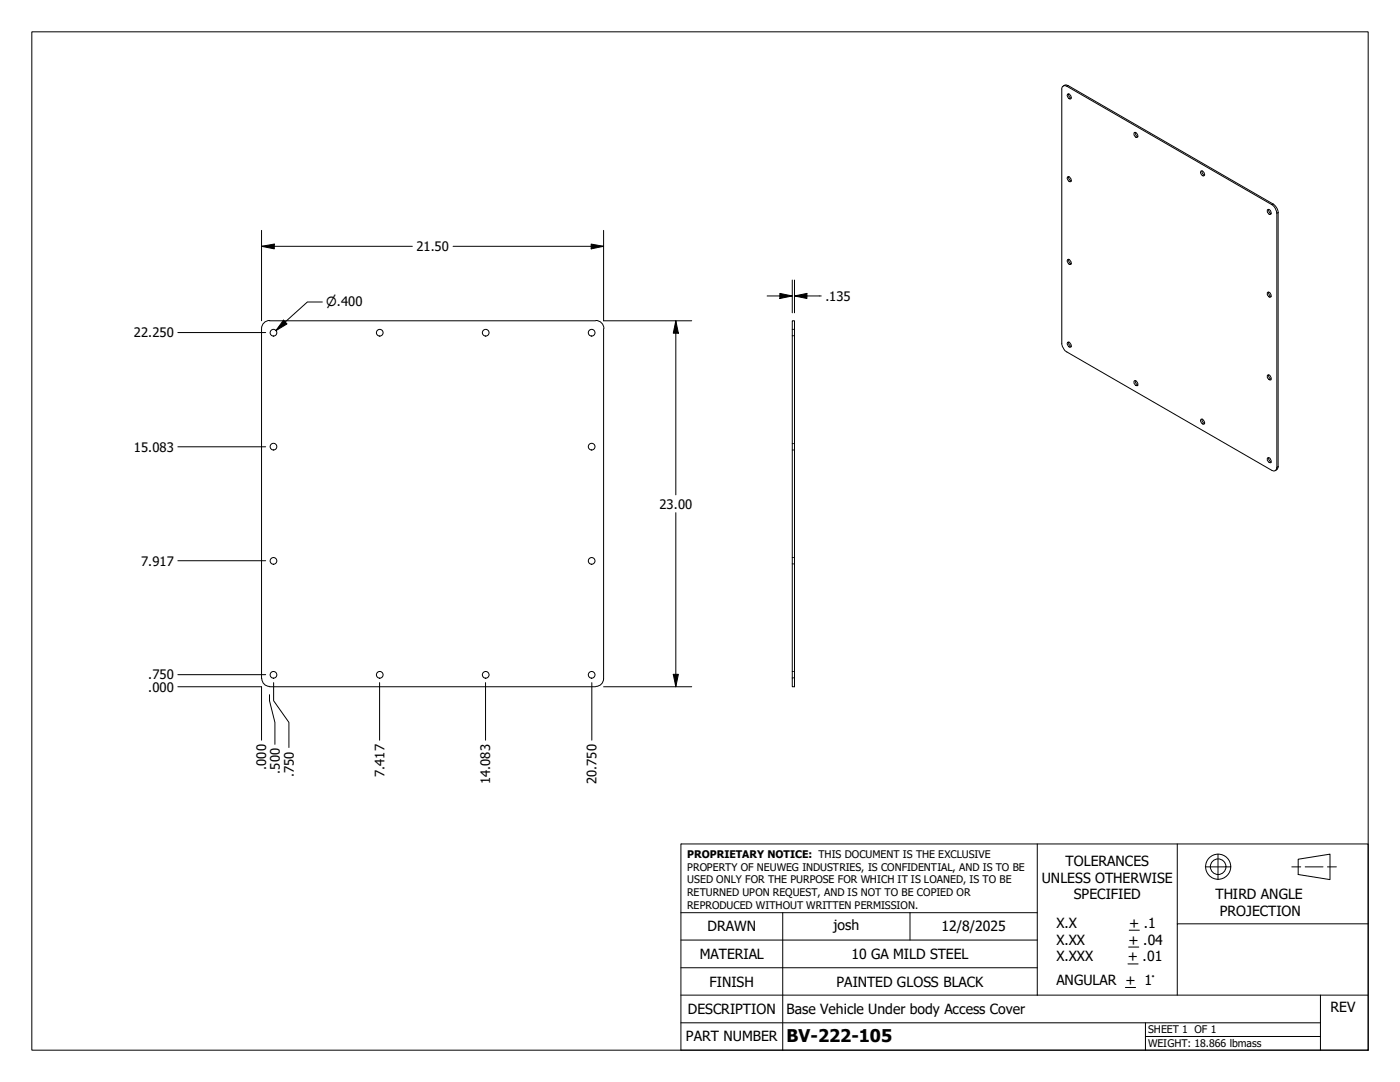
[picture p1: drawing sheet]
<svg xmlns="http://www.w3.org/2000/svg" width="279mm" height="216mm" viewBox="0 0 279 216" stroke-linecap="round" stroke-linejoin="round" font-family="sans-serif">
<!-- layer: Visible (ANSI) -->
<g fill="none" stroke="#000" stroke-width=".2">
<path d="M212 17.3l.4-.2 .5 .1 40.9 23.6a2.31 2.31 0 0 1 1 1.7v50.8a.64 .64 0 0 1-.3 .6 .64 .64 0 0 1-.7 0l-40.9-23.7a2.31 2.31 0 0 1-1-1.7v-50.9zM212.2 17.1l.4-.1 .6 .1 40.9 23.6a2.31 2.31 0 0 1 1 1.7v50.9l-.2 .4-.4 .2M213 18.8a.62 .62 0 0 1 .7 .8 .5 .5 0 0 1-.5 0 .5 .5 0 0 1-.2-.5zM213.3 18.7a.66 .66 0 0 0 .5 .9M213 35.3a.64 .64 0 0 1 .7 .9 .64 .64 0 0 1-.7-.9zM213.3 35.2a.76 .76 0 0 0 .5 .9M226.3 26.5h.1a.57 .57 0 0 1 .6 .3 .57 .57 0 0 1-.1 .6 .83 .83 0 0 1-.6-.9zM226.6 26.4a.82 .82 0 0 0 .5 .8M239.6 34.2a.59 .59 0 0 1 .7 .2 .59 .59 0 0 1-.1 .7 .76 .76 0 0 1-.6-.9zM239.9 34.1a.66 .66 0 0 0 .5 .8M213 51.8a.64 .64 0 0 1 .7 .9 .64 .64 0 0 1-.7-.9zM213.3 51.8a.76 .76 0 0 0 .5 .8"/>
<path d="M252.9 41.9a.51 .51 0 0 1 .7 .2 .51 .51 0 0 1-.2 .7 .76 .76 0 0 1-.5-.9zM253 58.3a.61 .61 0 0 1 .6 .4 .61 .61 0 0 1-.1 .6 .65 .65 0 0 1-.5-1zM253.2 58.3a.82 .82 0 0 0 .5 .8M253.2 41.8a.82 .82 0 0 0 .5 .8M52.2 65.6v69.8M53.8 64h65.1M53.8 63.9a1.62 1.62 0 0 0-1.6 1.7M118.9 63.9a1.62 1.62 0 0 1 1.6 1.7M120.5 65.6v69.8M158.1 64h.5v73h-.5zM213 68.3a.64 .64 0 0 1 .7 .9 .64 .64 0 0 1-.7-.9zM213.3 68.3a.76 .76 0 0 0 .5 .9"/>
<path d="M226.4 76a.66 .66 0 0 1 .6 1 .72 .72 0 0 1-.6-1zM226.6 75.9l.2 .7 .3 .2M252.9 74.9a.59 .59 0 0 1 .7 .2 .59 .59 0 0 1 0 .7 .78 .78 0 0 1-.7-.9zM253.2 74.8a.82 .82 0 0 0 .5 .8M239.6 83.7a.64 .64 0 0 1 .7 .9 .64 .64 0 0 1-.7-.9zM239.9 83.6a.76 .76 0 0 0 .5 .9M253 91.4a.66 .66 0 0 1 .6 .9 .72 .72 0 0 1-.6-.9zM253.2 91.3l.2 .6 .3 .3M52.3 135.4a1.56 1.56 0 0 0 1.5 1.6M53.8 137h65.1M120.5 135.4a1.56 1.56 0 0 1-1.6 1.6"/>
<circle cx="54.6" cy="66.4" r=".67"/>
<circle cx="75.8" cy="66.4" r=".67"/>
<circle cx="96.9" cy="66.4" r=".67"/>
<circle cx="118.1" cy="66.4" r=".67"/>
<circle cx="54.6" cy="89.1" r=".67"/>
<circle cx="118.1" cy="89.1" r=".67"/>
<circle cx="54.6" cy="111.9" r=".67"/>
<circle cx="118.1" cy="111.9" r=".67"/>
<circle cx="54.6" cy="134.7" r=".67"/>
<circle cx="75.8" cy="134.7" r=".67"/>
<circle cx="96.9" cy="134.7" r=".67"/>
<circle cx="118.1" cy="134.7" r=".67"/>
</g>
<!-- layer: Hidden (ANSI) -->
<g fill="none" stroke="#000" stroke-width=".2">
<path d="M158.1 65.7h.1M158.1 67h.1M158.4 65.7h.2M158.4 67h.2M158.1 88.5h.1M158.1 89.8h.1M158.4 88.5h.2M158.4 89.8h.2M158.1 111.3h.1M158.1 112.5h.1M158.4 111.3h.2M158.4 112.5h.2"/>
<path d="M158.1 134h.1M158.1 135.3h.1M158.4 134h.2M158.4 135.3h.2"/>
</g>
<!-- layer: Visible Narrow (ANSI) -->
<path d="M213.2 17.1l-.3 .1M254.1 40.7l-.3 .1M255.1 42.4l-.3 .1M255.1 93.1l-.3 .2" fill="none" stroke="#000" stroke-width=".2"/>
<!-- layer: Border (ANSI) -->
<path d="M6.3 6.3h266.7v203.2h-266.7z" fill="none" stroke="#000" stroke-width=".2"/>
<!-- layer: Title (ANSI) -->
<g fill="none" stroke="#000" stroke-width=".2">
<path d="M135.9 168.4h137.1v41.1h-137.1zM207 168.4v30.2M234.9 168.4v15.9M240.5 173h5.1M243.1 170.4v5.1M257.8 173h1.8M259.1 171.4l6.3-1v5.1l-6.3-1zM260.5 173h3.5M264.9 173h1.8M135.9 198.6h137.1M135.9 193.1h71.1M135.9 187.6h71.1"/>
<path d="M135.9 182.1h71.1M156.2 182.1v27.4M181.6 182.1v5.5M224.6 197h2M225.1 192.3h2M225.2 189h2.1M225.4 185.6h2M263.5 198.6v10.9M273 184.3h-38.1v14.3M135.9 204.1h127.6M228.6 206.8h34.9M228.6 204.1v5.4"/>
<circle cx="243.1" cy="172.9" r="2.51"/>
<circle cx="243.1" cy="172.9" r="1.56"/>
</g>
<!-- layer: Dimension (ANSI) -->
<g fill="none" stroke="#000" stroke-width=".2">
<path d="M52.2 49.1l2.5-.4v1zM52.2 49.1h30.1M52.2 46v18M90.4 49.1h30.1M118 48.7l2.5 .4-2.5 .6zM120.5 46v18h17.5M153.1 59.1h5M155.6 58.5l2.5 .6-2.5 .5zM158.1 55.9v6.5M158.6 59.1l2.4-.6v1.1zM158.6 59.1h5.3M158.6 55.9v6.5"/>
<path d="M35.5 66.4h17.5M56.6 63.9l.7 .7-2.2 1.4zM64.3 60.3h-3l-6.2 5.7M134.9 64l.5 2.5h-1zM134.9 64v34.7M35.5 89.2h17.5M35.5 111.9h17.5M134.9 102.3v34.7M35.5 137h16.7v10.7M35.5 134.6h17.5M53.8 138.6v1.2l1.1 4.3v4.4M54.6 136.2v3.6l3.1 4.3v5.1"/>
<path d="M75.8 136.2v11.5M96.9 136.2v11.5M118.1 136.2v11.5M120.5 137h17.5M134.4 134.6h1l-.5 2.4z"/>
</g>
<path d="M52.2 49.1l2.5-.4v1zM118 48.7l2.5 .4-2.5 .6zM155.6 58.5l2.5 .6-2.5 .5zM158.6 59.1l2.4-.6v1.1zM56.6 63.9l.7 .7-2.2 1.4zM134.9 64l.5 2.5h-1zM134.4 134.6h1l-.5 2.4z" fill="#000"/>
<text font-size="3.5" x="157" y="207.9">BV-222-105</text>
<g font-size="2.8">
<text x="212.7" y="172.8">TOLERANCES</text>
<text x="207.9" y="176.1">UNLESS OTHERWISE</text>
<text x="214.3" y="179.5">SPECIFIED</text>
<text x="242.6" y="179.4">THIRD ANGLE</text>
<text x="141.2" y="185.9">DRAWN</text>
<text x="166.4" y="185.6">josh</text>
<text x="187.9" y="185.7">12/8/2025</text>
<text x="210.8" y="185.2">X.X</text>
<text x="225.4" y="185.2">+ .1</text>
<text x="243.5" y="182.7">PROJECTION</text>
<text x="139.6" y="191.4">MATERIAL</text>
<text x="169.9" y="191.4">10 GA MILD STEEL</text>
<text x="210.8" y="188.5">X.XX</text>
<text x="210.8" y="191.8">X.XXX</text>
<text x="225.1" y="191.8">+ .01</text>
<text x="225.2" y="188.5">+ .04</text>
<text x="141.6" y="196.8">FINISH</text>
<text x="166.9" y="196.8">PAINTED GLOSS BLACK</text>
<text x="210.8" y="196.6">ANGULAR + 1°</text>
<text x="137.3" y="202.3">DESCRIPTION</text>
<text x="157" y="202.2">Base Vehicle Under body Access Cover</text>
<text x="265.6" y="201.9">REV</text>
<text x="136.9" y="207.8">PART NUMBER</text>
</g>
<g font-size="2.6">
<text x="83.1" y="50.1">21.50</text>
<text x="164.7" y="60">.135</text>
<text x="26.7" y="67.3">22.250</text>
<text x="26.7" y="90.1">15.083</text>
<text x="131.6" y="101.5">23.00</text>
<text x="28.2" y="112.8">7.917</text>
<text x="29.6" y="138">.000</text>
<text x="29.6" y="135.6">.750</text>
<text x="53.1" y="153.6" transform="rotate(-90 53.1 153.6)">.000</text>
<text x="55.8" y="154.4" transform="rotate(-90 55.8 154.4)">.500</text>
<text x="58.6" y="155" transform="rotate(-90 58.6 155)">.750</text>
<text x="76.7" y="155" transform="rotate(-90 76.7 155)">7.417</text>
<text x="97.9" y="156.5" transform="rotate(-90 97.9 156.5)">14.083</text>
<text x="119.1" y="156.5" transform="rotate(-90 119.1 156.5)">20.750</text>
</g>
<text font-size="2.5" x="65.1" y="61.2">⌀.400</text>
<g font-size="2.1">
<text x="137.2" y="171.3">PROPRIETARY NOTICE: THIS DOCUMENT IS THE EXCLUSIVE</text>
<text x="137.2" y="173.7">PROPERTY OF NEUWEG INDUSTRIES, IS CONFIDENTIAL, AND IS TO BE</text>
<text x="137.2" y="176.3">USED ONLY FOR THE PURPOSE FOR WHICH IT IS LOANED, IS TO BE</text>
<text x="137.2" y="178.8">RETURNED UPON REQUEST, AND IS NOT TO BE COPIED OR</text>
<text x="137.2" y="181.3">REPRODUCED WITHOUT WRITTEN PERMISSION.</text>
<text x="229.1" y="206.1">SHEET 1 OF 1</text>
<text x="229.1" y="208.9">WEIGHT: 18.866 lbmass</text>
</g>
</svg>
